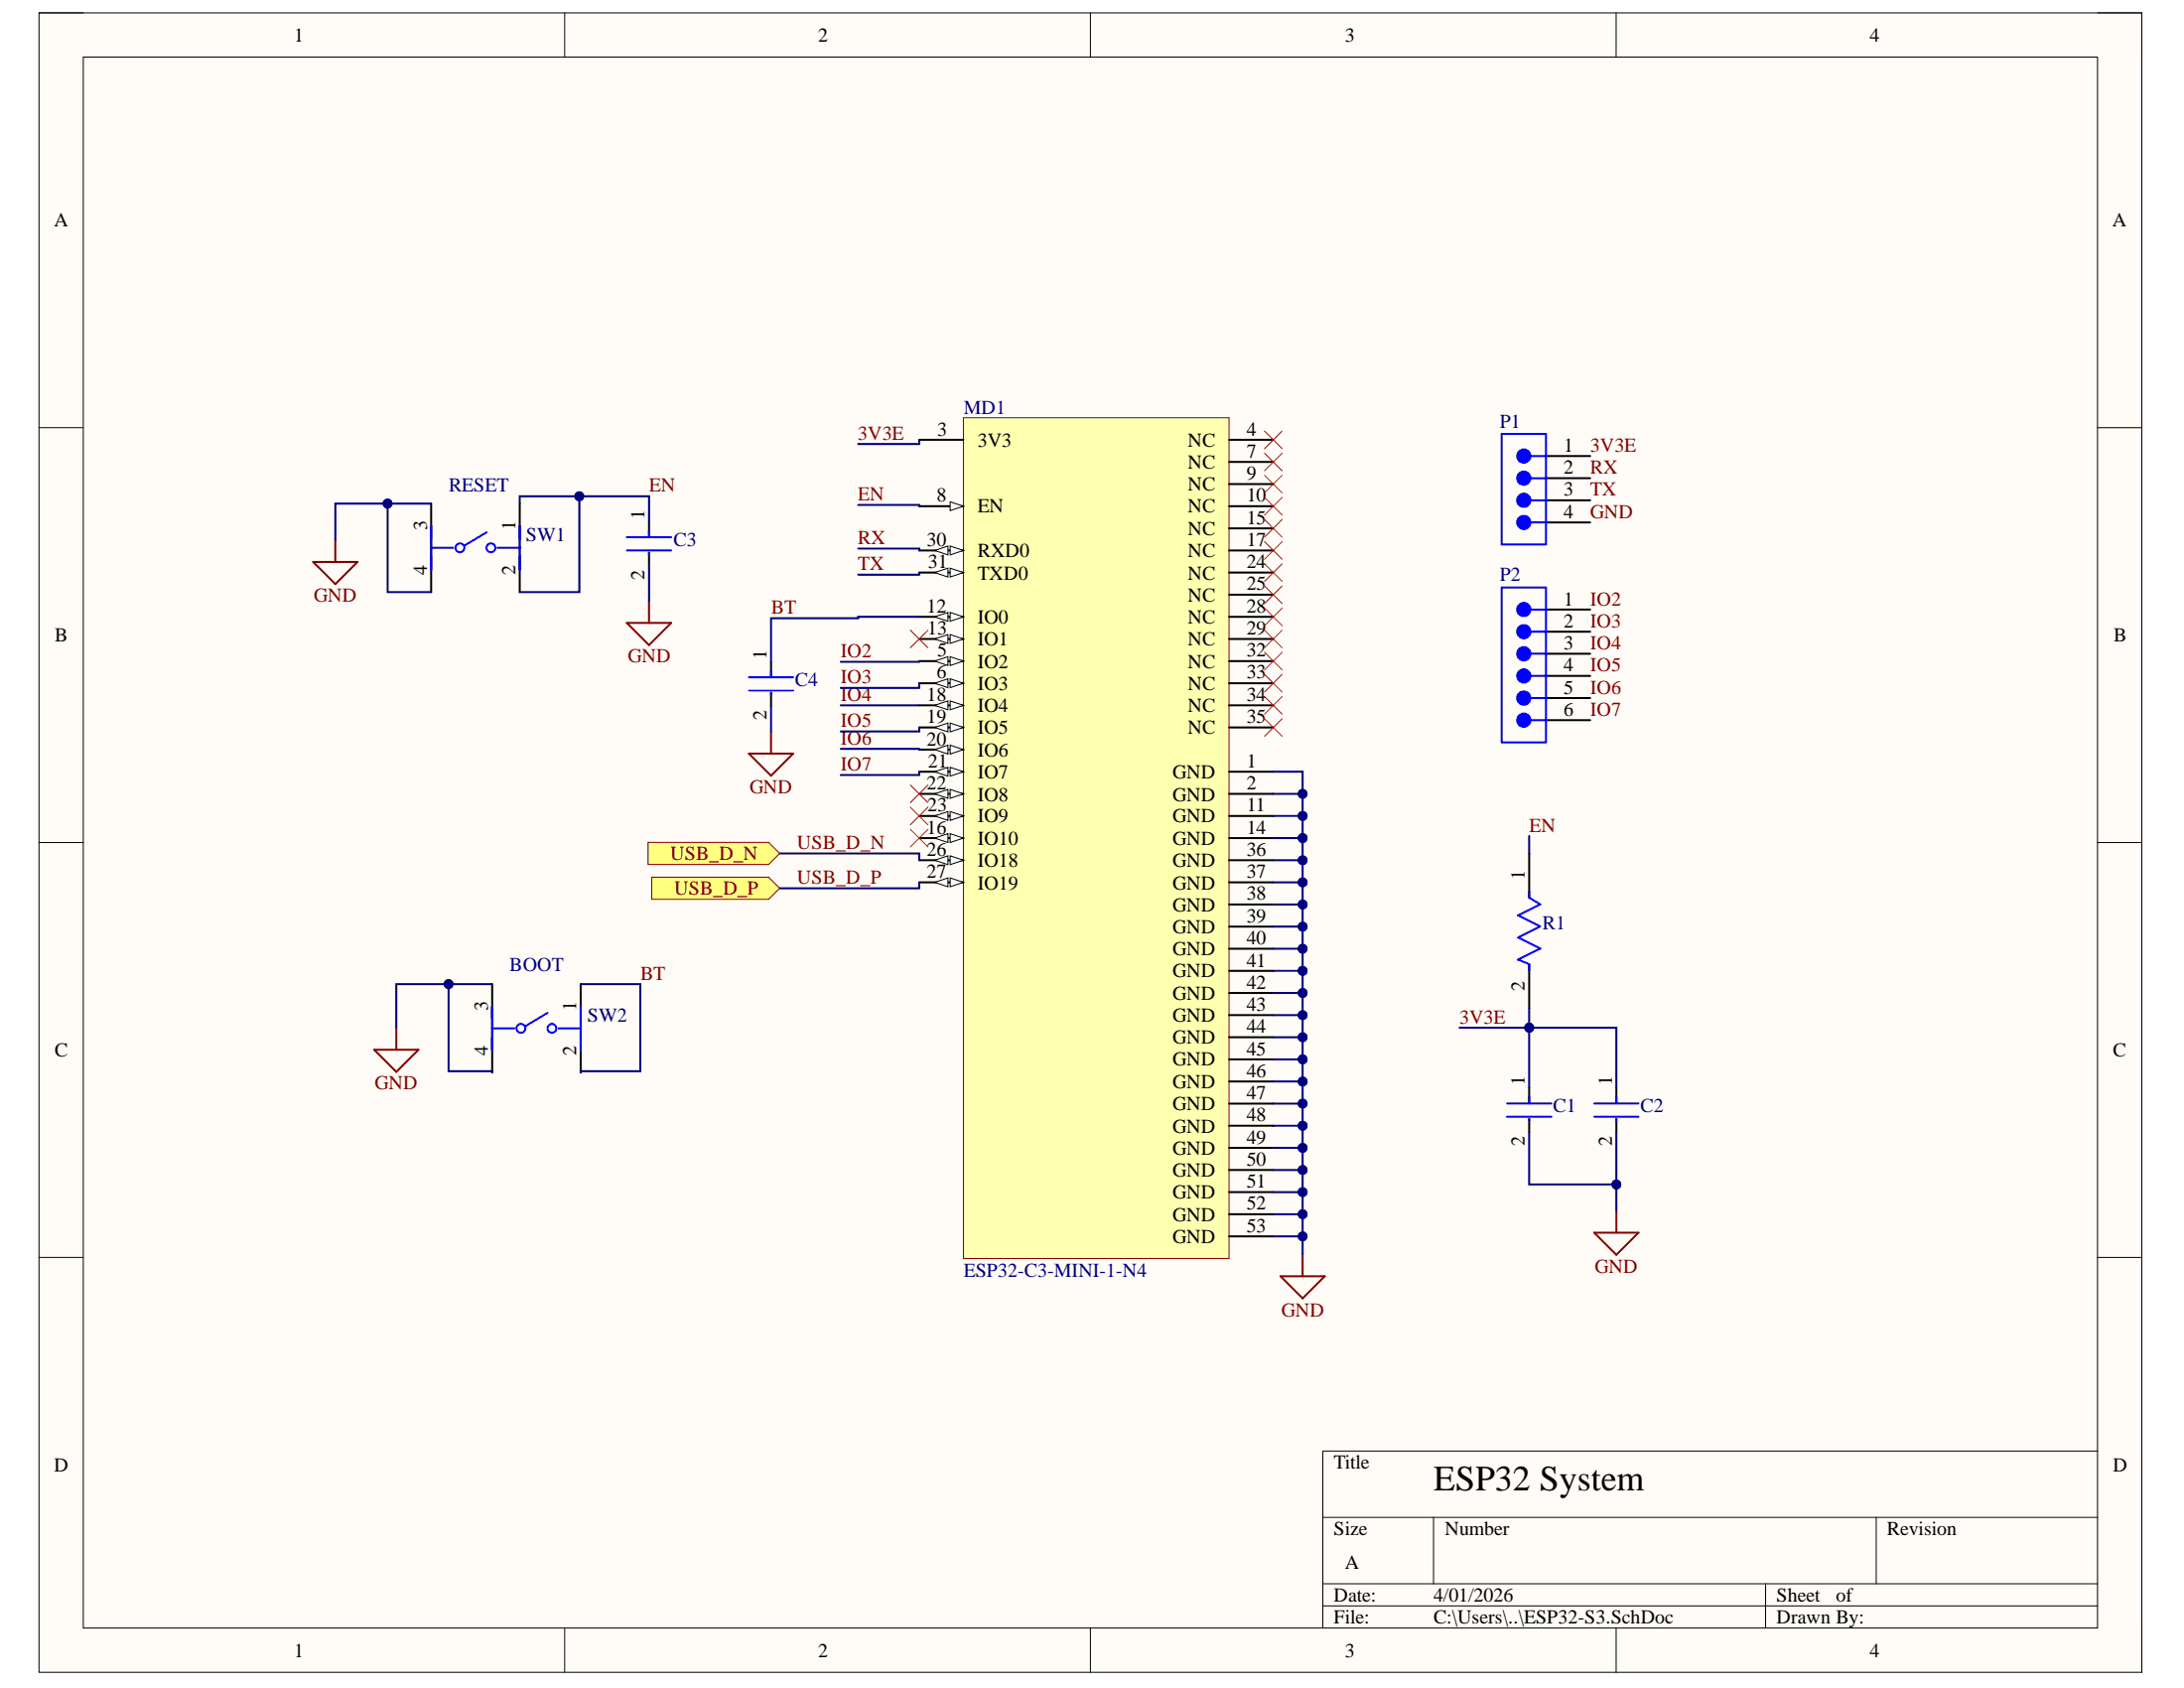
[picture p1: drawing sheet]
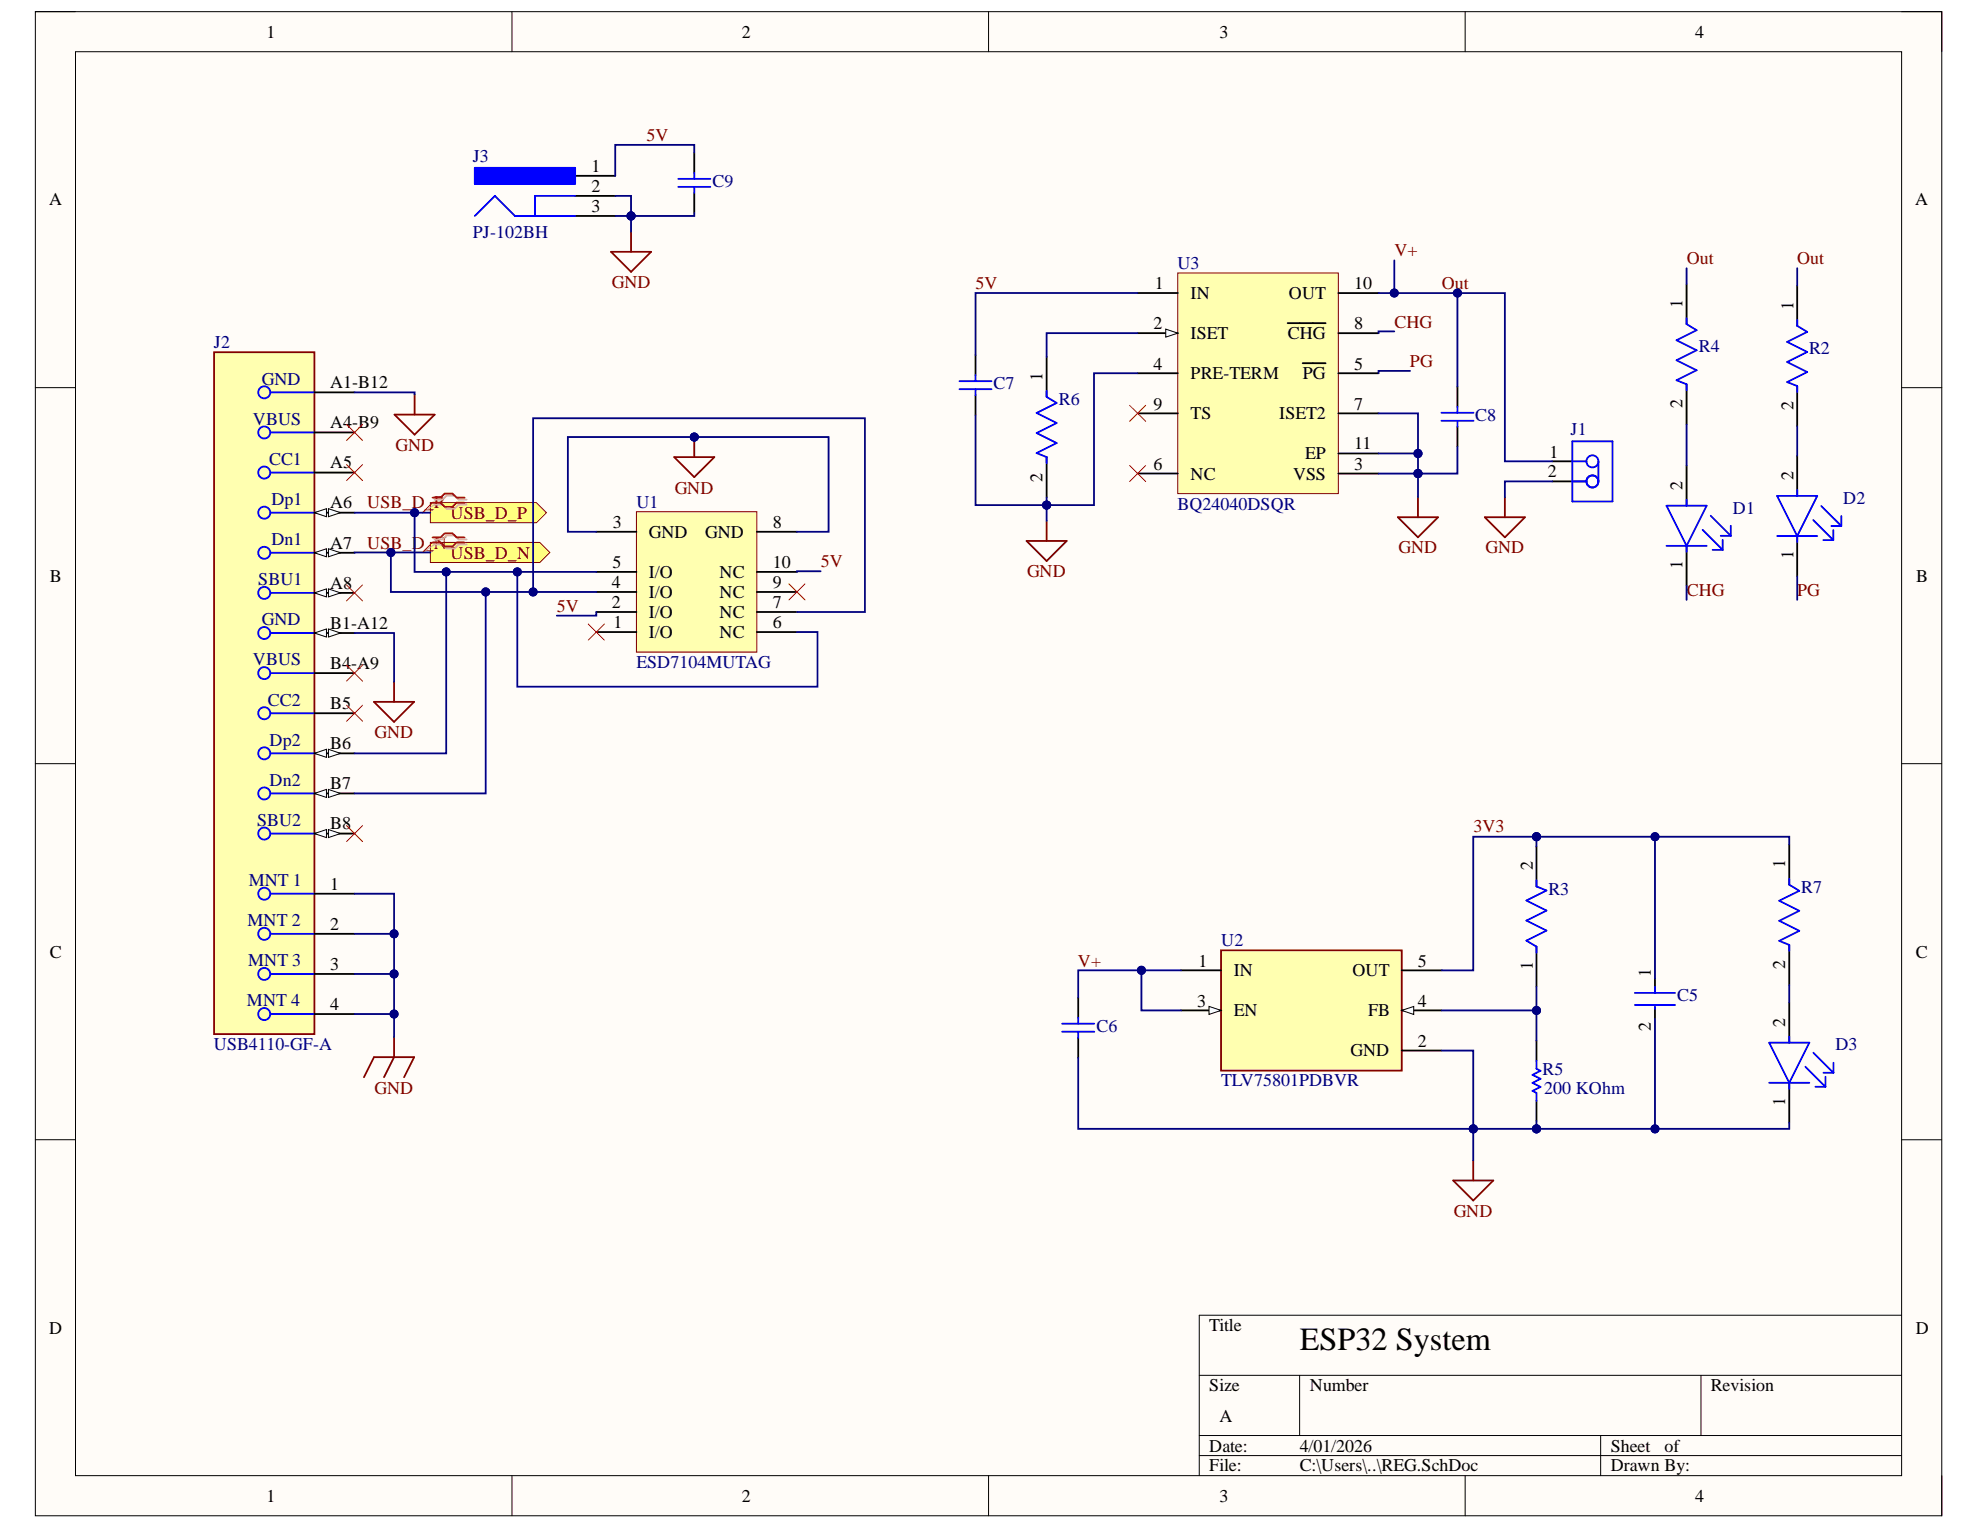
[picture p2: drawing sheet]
# Altium project ESP32.PrjPcb
2 sheets, 30 parts. Net scope: flat (ports and power ports of the same name join across sheets).
Board file: ESP32.PcbDoc
Sheets:
  ESP32-S3.SchDoc
  REG.SchDoc

## Sheet ESP32-S3.SchDoc
size A; SheetNumber: 1; SheetTotal: 2

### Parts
C1  HMK105B7103MVHFE  [FP-0402-L_1_0_0_05-W_0_5-IPC_A]  (value not drawn)
C2  LMK316AB7106ML-T  [FP-1206-L_3_2_0_2-W_1_6_0-IPC_A]  (value not drawn)
C3  HMK105B7103MVHFE  [FP-0402-L_1_0_0_05-W_0_5-IPC_A]  (value not drawn)
C4  HMK105B7103MVHFE  [FP-0402-L_1_0_0_05-W_0_5-IPC_A]  (value not drawn)
MD1  ESP32-C3-MINI-1-N4  [FP-ESP32-C3-MINI-1-N4-MFG]
P1  TSW-104-08-G-S  [SMTC-TSW-104-08-X-S]  (value not drawn)
P2  TSW-106-23-G-S  [SMTC-TSW-106-23-X-S]  (value not drawn)
R1  CR2010-JW-103ELF  [FP-CR2010-IPC_C]  (value not drawn)
SW1  RESET  [FP-PTS647SM38SMTR2LFS-MFG]
SW2  BOOT  [FP-PTS647SM38SMTR2LFS-MFG]

### Ports
USB_D_N (in, see REG[1B]), USB_D_P (in, see REG[1B])

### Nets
GND: C1.2 C2.2 C3.2 C4.2 MD1.1(GND) MD1.2(GND) MD1.11(GND) MD1.14(GND) MD1.36(GND) MD1.37(GND) MD1.38(GND) MD1.39(GND) MD1.40(GND) MD1.41(GND) MD1.42(GND) MD1.43(GND) MD1.44(GND) MD1.45(GND) MD1.46(GND) MD1.47(GND) MD1.48(GND) MD1.49(GND) MD1.50(GND) MD1.51(GND) MD1.52(GND) MD1.53(GND) P1.4 SW1.3 SW1.4 SW2.3 SW2.4
3V3E: C1.1 C2.1 MD1.3(3V3) P1.1 R1.2
BT: C4.1 MD1.12(IO0) SW2.1 SW2.2
EN: C3.1 MD1.8(EN) R1.1 SW1.1 SW1.2
IO2: MD1.5(IO2) P2.1
IO3: MD1.6(IO3) P2.2
IO4: MD1.18(IO4) P2.3
IO5: MD1.19(IO5) P2.4
IO6: MD1.20(IO6) P2.5
IO7: MD1.21(IO7) P2.6
RX: MD1.30(RXD0) P1.2
TX: MD1.31(TXD0) P1.3
USB_D_N: MD1.26(IO18) ; port USB_D_N
USB_D_P: MD1.27(IO19) ; port USB_D_P

Not connected (* = marked no-connect by the designer): MD1 4(NC)* 7(NC)* 9(NC)* 10(NC)* 13(IO1)* 15(NC)* 16(IO10)* 17(NC)* 22(IO8)* 23(IO9)* 24(NC)* 25(NC)* 28(NC)* 29(NC)* 32(NC)* 33(NC)* 34(NC)* 35(NC)*

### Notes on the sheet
- ESP32 System

## Sheet REG.SchDoc
size A; SheetNumber: 2; SheetTotal: 2

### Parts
C5  GRM188Z71A106KA73J  [FP-GRM188-0_2-IPC_B]  (value not drawn)
C6  C0603C105K4RACTU  [CAPC1608X90X35LL15T15]  (value not drawn)
C7  C0603C105K4RACTU  [CAPC1608X90X35LL15T15]  (value not drawn)
C8  C0603C105K4RACTU  [CAPC1608X90X35LL15T15]  (value not drawn)
C9  C0603C105K4RACTU  [CAPC1608X90X35LL15T15]  (value not drawn)
D1  LTST-C230EKT  [FP-LTST-C230EKT-MFG]  (value not drawn)
D2  APT1608ZGCK  [FP-APT1608ZGCK-MFG]  (value not drawn)
D3  APT1608ZGCK  [FP-APT1608ZGCK-MFG]  (value not drawn)
J1  B2B-PH-K-S(LF)(SN)  [JST-B2B-PH-K-S_V]  (value not drawn)
J2  USB4110-GF-A  [FP-USB4110-GF-A-MFG]
J3  PJ-102BH  [CUI-PJ-102BH_V]
R2  RN73R1JTTD1501B25  [FP-RN73R1J-IPC_A]  (value not drawn)
R3  AT0603BRD0740KL  [FP-AT0603-IPC_B]  (value not drawn)
R4  RN73R1JTTD1501B25  [FP-RN73R1J-IPC_A]  (value not drawn)
R5  Resistance: 200 KOhm  [RESC1005X40X25NL05T05]  (hidden comment: ERJ-2RKF2003X)
R6  CRGCQ0402J1K0  [FP-CRGCQ0402-IPC_C]  (value not drawn)
R7  TFCR0402-16W-E-1001DT  [FP-TFCR0402-IPC_A]  (value not drawn)
U1  ESD7104MUTAG  [ONSC-UDFN-10-517BB-01_V]
U2  TLV75801PDBVR  [FP-DBV0005A-IPC_C]
U3  BQ24040DSQR  [DSQ0010A_V]

### Ports
USB_D_N (out, see ESP32-S3[2C]), USB_D_P (out, see ESP32-S3[2C])

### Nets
GND: C5.2 C6.1 C7.1 C8.1 C9.1 D3.1(C) J1.2 J2.1(MNT_1) J2.2(MNT_2) J2.3(MNT_3) J2.4(MNT_4) J2.A1-B12(GND) J2.B1-A12(GND) J3.2 J3.3 R5.1 R6.2 U1.3(GND) U1.8(GND) U2.2(GND) U3.3(VSS) U3.4(PRE-TERM) U3.7(ISET2) U3.11(EP)
3V3: C5.1 R3.2 R7.1 U2.5(OUT)
5V: C7.2 C9.2 J3.1 U1.2(I/O) U1.10(NC) U3.1(IN)
CHG: D1.1(C) U3.8(~{CHG})
Out: C6.2 C8.2 J1.1 R2.1 R4.1 U2.1(IN) U2.3(EN) U3.10(OUT)  [also labelled V+]
PG: D2.1(C) U3.5(~{PG})
USB_D_N: J2.A7(Dn1) J2.B7(Dn2) U1.4(I/O) U1.7(NC) ; port USB_D_N
USB_D_P: J2.A6(Dp1) J2.B6(Dp2) U1.5(I/O) U1.6(NC) ; port USB_D_P
NetD1_2: D1.2(A) R4.2
NetD2_2: D2.2(A) R2.2
NetD3_2: D3.2(A) R7.2
NetR3_1: R3.1 R5.2 U2.4(FB)
NetR6_1: R6.1 U3.2(ISET)

Not connected (* = marked no-connect by the designer): J2 A4-B9(VBUS)* A5(CC1)* A8(SBU1)* B4-A9(VBUS)* B5(CC2)* B8(SBU2)*; U1 1(I/O)* 9(NC)*; U3 6(NC)* 9(TS)*

### Layout directives
differential pair: USB_D_N, USB_D_P

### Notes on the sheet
- ESP32 System

## Nets that join several sheets
GND: ESP32-S3 (31 pins), REG (24 pins)
USB_D_N: ESP32-S3 (MD1.26), REG (J2.A7 J2.B7 U1.4 U1.7)
USB_D_P: ESP32-S3 (MD1.27), REG (J2.A6 J2.B6 U1.5 U1.6)
